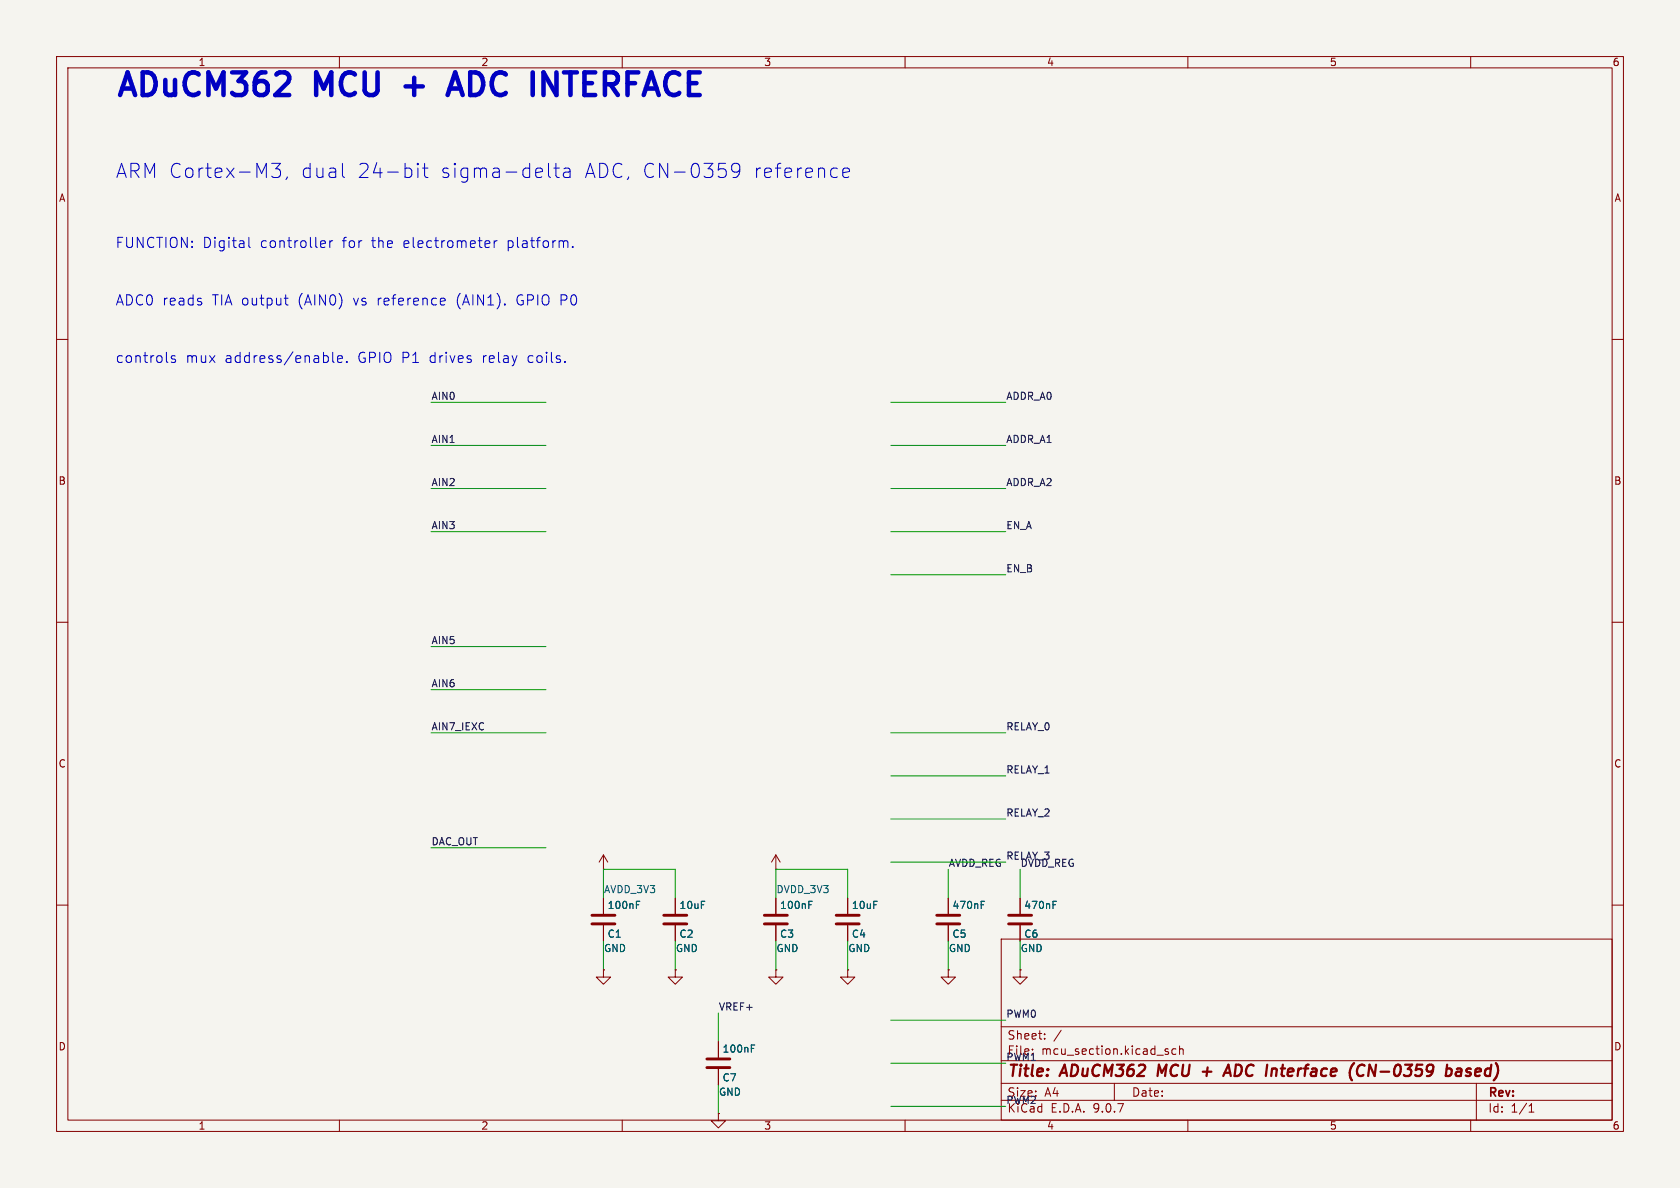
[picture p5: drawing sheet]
<svg xmlns="http://www.w3.org/2000/svg" width="297mm" height="210mm" viewBox="0 0 297 210" stroke-linecap="round" stroke-linejoin="round" font-family="sans-serif">
<path d="M0 0h297v210h-297z" fill="#f5f4ef" stroke="#f5f4ef" stroke-width=".18"/>
<g fill="none" stroke="#840000" stroke-width=".18">
<path d="M10 10h277v190h-277zM12 12h273v186h-273zM60 10v2M110 10v2M160 10v2M210 10v2M260 10v2M10 60h2M285 60h2M10 110h2M285 110h2M106.7 153.7h.1"/>
<path d="M106.7 151.1v2.6M106.7 158.8v2.7M106.7 151.1l-.8 1.3M106.7 151.1l.7 1.3M119.4 158.8v2.7M137.2 153.7h.1M137.2 151.1l-.8 1.3M137.2 151.1l.7 1.3M137.2 151.1v2.6M137.2 158.8v2.7M149.9 158.8v2.7M167.6 158.8v2.7"/>
<path d="M180.3 158.8v2.7M10 160h2M106.7 171.5v1.2h1.2l-1.2 1.3-1.3-1.3h1.3M106.7 171.5h.1M106.7 163.6v2.8M119.4 171.5v1.2h1.2l-1.2 1.3-1.3-1.3h1.3M119.4 171.5h.1M119.4 163.6v2.8M137.2 171.5v1.2h1.2l-1.2 1.3-1.3-1.3h1.3M137.2 171.5h.1M137.2 163.6v2.8M149.9 171.5v1.2h1.2l-1.2 1.3-1.3-1.3h1.3"/>
<path d="M149.9 171.5h.1M149.9 163.6v2.8M167.6 171.5v1.2h1.3l-1.3 1.3-1.2-1.3h1.2M167.6 171.5h.1M167.6 163.6v2.8M177 166h108v32h-108zM180.3 171.5v1.2h1.3l-1.3 1.3-1.2-1.3h1.2M180.3 171.5h.1M180.3 163.6v2.8M285 160h2M60 198v2M110 198v2"/>
<path d="M127 196.9v1.2h1.3l-1.3 1.3-1.3-1.3h1.3M127 196.9h.1M127 184.2v2.7M127 189v2.8M160 198v2M177 194.5h108M177 191.5h108M177 187.5h108M177 181.5h108M182.5 185.5v.1M184.7 183.6v.1M184.7 182.8v.1"/>
<path d="M187.6 182.1l-1.3 2M197 191.5v3M206.2 185.9l.3 .1 .1 .2-.2 .2h-.3M206.2 185.4l.3 .1M207.9 185.5l-.4-.1-.3 .3v.4l.1 .2h.6M208.5 185.5l.2-.1 .4 .1 .1 .9M208.5 184.9v1.5M210 198v2M260 198v2M261 191.5v6.5M270.3 196.6h.9M270.3 195.5l.4-.4v1.5"/>
</g>
<path d="M204.9 188.2l-.3 2M212.6 189.4h1.6M213.5 188.7l-.2 1.5M216.3 190.2l.9-2 .4 2M216.5 189.6h1M241.2 188.4a.88 .88 0 0 0-1 0 .88 .88 0 0 0-.3 1 .69 .69 0 0 0 .3 .7 .69 .69 0 0 0 .8-.1M255.7 189l.2-.1 .6 .1 .2 .3-.1 .5a.66 .66 0 0 1-1 .3M255.8 188.2l-.2 2M257.6 189l.2-.1 .5 .1v1.2M258.4 189.4h-.7a.4 .4 0 0 0-.4 .4 .4 .4 0 0 0 .3 .4l.7-.1M259.1 190.1l.6 .1M259.8 188.9l-.4 .1-.2 .3 .3 .2h.3" fill="none" stroke="#840000" stroke-width=".4"/>
<g fill="none" stroke="#840000" stroke-width=".51">
<path d="M104.6 161.8h4.1M104.6 163.3h4.1M117.3 161.8h4.1M117.3 163.3h4.1M135.1 161.8h4.1M135.1 163.3h4.1M147.8 161.8h4.1M147.8 163.3h4.1M165.6 161.8h4.1M165.6 163.3h4.1M178.3 161.8h4.1M178.3 163.3h4.1"/>
<path d="M125 187.2h4M125 188.7h4"/>
</g>
<path d="M112.5 159.9h.4M112.5 159.3h.6M143 159.9h.4M143 159.3h.6M173.5 159.9h.4M173.5 159.3h.6M186.2 159.9h.4M186.2 159.3h.6M132.8 185.3h.4M132.8 184.7h.6" fill="none" stroke="#006464" stroke-width=".18"/>
<g fill="none" stroke="#009600" stroke-width=".18">
<path d="M76.2 71.1h20.3M76.2 78.7h20.3M157.5 71.1h20.3M157.5 78.7h20.3M76.2 94h20.3M76.2 86.4h20.3M157.5 94h20.3M157.5 86.4h20.3M76.2 114.3h20.3M157.5 101.6h20.3M76.2 121.9h20.3M76.2 129.5h20.3"/>
<path d="M157.5 129.5h20.3M157.5 137.2h20.3M76.2 149.9h20.3M106.7 158.8v-5.1h12.7v5.1M137.2 158.8v-5.1h12.7v5.1M157.5 144.8h20.3M157.5 152.4h20.3M167.6 153.7v5.1M180.3 153.7v5.1M106.7 166.4v5.1M119.4 166.4v5.1M127 179.1v5.1"/>
<path d="M137.2 166.4v5.1M149.9 166.4v5.1M167.6 166.4v5.1M180.3 166.4v5.1M127 191.8v5.1M157.5 188h20.3M157.5 195.6h20.3M157.5 180.3h20.3"/>
</g>
<g fill="none" stroke="#0000c2" stroke-width=".18">
<path d="M48 28.9h1.6l-.8 .9a.68 .68 0 0 1 .8 .5v.6l-.3 .4-.2 .1h-.7l-.4-.3M50.8 31.3l-.3 .4M60.5 28.9v2.1l.4 .4M72.7 29.9l.1 .3v.7l-.1 .2M73.9 28.9v.2M73.9 29.7v1.7M73.9 28.9l-.1 .1 .1 .1M73.9 28.9l.1 .1-.1 .1M74.7 29.7h1M75.1 28.9v2.1l.1 .3 .5 .1M97 28.9v2.1l.3 .4M97.9 29.7h1"/>
<path d="M98.3 28.9v2.1l.1 .3 .5 .1M99.7 29.8l.2-.1 .8 .1 .1 .3v1.3M100.8 30.3l-.9 .1a.49 .49 0 0 0-.3 .5 .49 .49 0 0 0 .3 .5l.9-.1M127.1 28.9h1.2M128.2 29.9l.2 .4v.6l-.2 .4M130.8 29.9l-.5 .5-.7-.1-.3-.4v-.5l.3-.4 .7-.1 .4 .2a1.65 1.65 0 0 1-.6 2.3h-.5M149 30.5l1.2-.2-.1-.5-.8-.1-.3 .4v.9l.1 .3 .2 .1 .8-.1M44 42v1.5l.2 .3M50.2 52.7h.7M50.5 53.7l.1 .1 .3 .1M56.9 42.6h.5l.1 .4-.8 .2M57.4 43.7l-.5 .1"/>
<path d="M58.3 42.6v1.2M58.8 42.6h-.3l-.2 .3M78.1 52.7l.5 .1 .1 .3-.9 .2M78.6 53.8l-.5 .1M86 42.6h.5l.1 .4-.9 .2M86.5 43.7l-.5 .1M87.4 42.6v1.2M87.9 42.6h-.4l-.1 .3M100.3 42.6l.1 1.2M101.2 43.6v.2M31 63l-.5-.1-.2 .2 .1 .3 .6 .2v.4h-.7M58.8 62.3v1.5l.3 .3"/>
<path d="M59.7 63.5l.8-.2-.1-.3-.5-.1-.2 .2 .1 .9h.6M61.3 63.9v.2"/>
</g>
<path d="M79.1 16.8l1.4-4 1.3 4M79.5 15.7h1.9M96.1 12.8l2.3 4" fill="none" stroke="#0000c2" stroke-width=".8"/>
<g font-size="5.6" fill="#0000c2">
<text x="20.3" y="18.2">ADuCM362</text>
<text x="56" y="18.2">MCU</text>
<text x="73.4" y="18.2">+</text>
<text x="83" y="18.2">ADC</text>
<text x="99.1" y="18.2">INTERFACE</text>
</g>
<g font-size="3.5" fill="#0000c2">
<text x="20.3" y="31.7">ARM Cortex-M3,</text>
<text x="53" y="31.7">dual</text>
<text x="62.9" y="31.7">24-bit</text>
<text x="77.5" y="31.7">sigma-delta</text>
<text x="103" y="31.7">ADC, CN-0359</text>
<text x="132.8" y="31.7">reference</text>
</g>
<g font-size="2.8" fill="#840000">
<text x="178" y="190.9">Title:</text>
<text x="187.7" y="190.9">ADuCM362</text>
<text x="205.5" y="190.9">MCU</text>
<text x="219" y="190.9">ADC Interface</text>
<text x="242.6" y="190.9">(CN-0359</text>
<text x="260.5" y="190.9">based)</text>
</g>
<g font-size="2.5" fill="#0000c2">
<text x="20.3" y="44.1">FUNCTION:</text>
<text x="35.8" y="44.1">Digital</text>
<text x="46" y="44.1">controller</text>
<text x="60.6" y="44.1">for</text>
<text x="65.8" y="44.1">the</text>
<text x="71.5" y="44.1">electrometer</text>
<text x="89.9" y="44.1">platform.</text>
<text x="20.3" y="54.2">ADC0 reads</text>
<text x="37.5" y="54.2">TIA output</text>
<text x="52.8" y="54.2">(AIN0)</text>
<text x="62.6" y="54.2">vs</text>
<text x="66.9" y="54.2">reference</text>
<text x="81" y="54.2">(AIN1).</text>
<text x="91.7" y="54.2">GPIO P0</text>
<text x="20.3" y="64.4">controls</text>
<text x="32.8" y="64.4">mux</text>
<text x="39.7" y="64.4">address/enable.</text>
<text x="63.3" y="64.4">GPIO P1</text>
<text x="76.1" y="64.4">drives</text>
<text x="85.5" y="64.4">relay</text>
<text x="93.6" y="64.4">coils.</text>
</g>
<g font-size="2.1" fill="#840000">
<text x="178" y="184">Sheet:</text>
<text x="184.1" y="186.7">mcu_section.kicad_sch</text>
<text x="178" y="196.9">KiCad</text>
<text x="178" y="194.1">Size:</text>
<text x="184.7" y="194.1">A4</text>
<text x="185.7" y="196.9">E.D.A.</text>
<text x="193.3" y="196.9">9.0.7</text>
<text x="200" y="194.1">Date:</text>
<text x="263" y="194.3">Rev:</text>
<text x="263" y="196.9">Id:</text>
<text x="267.1" y="196.9">1/1</text>
</g>
<text font-size="2.1" fill="#0f0f0f" x="178" y="186.7">File:</text>
<g font-size="1.8" fill="#840000">
<text x="35" y="11.9">1</text>
<text x="85" y="11.9">2</text>
<text x="135" y="11.9">3</text>
<text x="185" y="11.9">4</text>
<text x="235" y="11.9">5</text>
<text x="285" y="11.9">6</text>
<text x="10.3" y="35.9">A</text>
<text x="285.3" y="35.9">A</text>
<text x="10.3" y="85.9">B</text>
<text x="285.3" y="85.9">B</text>
<text x="10.3" y="135.9">C</text>
<text x="285.3" y="135.9">C</text>
<text x="10.3" y="185.9">D</text>
<text x="285.3" y="185.9">D</text>
<text x="35" y="199.9">1</text>
<text x="85" y="199.9">2</text>
<text x="135" y="199.9">3</text>
<text x="185" y="199.9">4</text>
<text x="235" y="199.9">5</text>
<text x="285" y="199.9">6</text>
</g>
<g font-size="1.8" fill="#0f0f0f">
<text x="76.2" y="70.8">AIN0</text>
<text x="177.8" y="70.8">ADDR_A0</text>
<text x="76.2" y="78.4">AIN1</text>
<text x="177.8" y="78.4">ADDR_A1</text>
<text x="76.2" y="86">AIN2</text>
<text x="177.8" y="86">ADDR_A2</text>
<text x="76.2" y="93.6">AIN3</text>
<text x="177.8" y="93.6">EN_A</text>
<text x="177.8" y="101.3">EN_B</text>
<text x="76.2" y="114">AIN5</text>
<text x="76.2" y="121.6">AIN6</text>
<text x="76.2" y="129.2">AIN7_IEXC</text>
<text x="177.8" y="129.2">RELAY_0</text>
<text x="177.8" y="136.8">RELAY_1</text>
<text x="76.2" y="149.5">DAC_OUT</text>
<text x="177.8" y="144.4">RELAY_2</text>
<text x="167.6" y="153.3">AVDD_REG</text>
<text x="177.8" y="152.1">RELAY_3</text>
<text x="180.3" y="153.3">DVDD_REG</text>
<text x="127" y="178.7">VREF+</text>
<text x="177.8" y="180">PWM0</text>
<text x="177.8" y="187.6">PWM1</text>
<text x="177.8" y="195.2">PWM2</text>
</g>
<g font-size="1.8" fill="#006464">
<text x="106.7" y="158.1">AVDD_3V3</text>
<text x="107.3" y="160.9">100nF</text>
<text x="120" y="160.9">10uF</text>
<text x="137.2" y="158.1">DVDD_3V3</text>
<text x="137.8" y="160.9">100nF</text>
<text x="150.5" y="160.9">10uF</text>
<text x="168.3" y="160.9">470nF</text>
<text x="181" y="160.9">470nF</text>
<text x="107.3" y="166">C1</text>
<text x="120" y="166">C2</text>
<text x="137.8" y="166">C3</text>
<text x="150.5" y="166">C4</text>
<text x="168.3" y="166">C5</text>
<text x="181" y="166">C6</text>
<text x="106.7" y="168.5">GND</text>
<text x="119.4" y="168.5">GND</text>
<text x="137.2" y="168.5">GND</text>
<text x="149.9" y="168.5">GND</text>
<text x="167.6" y="168.5">GND</text>
<text x="180.3" y="168.5">GND</text>
<text x="127.6" y="191.4">C7</text>
<text x="127.6" y="186.3">100nF</text>
<text x="127" y="193.9">GND</text>
</g>
</svg>
